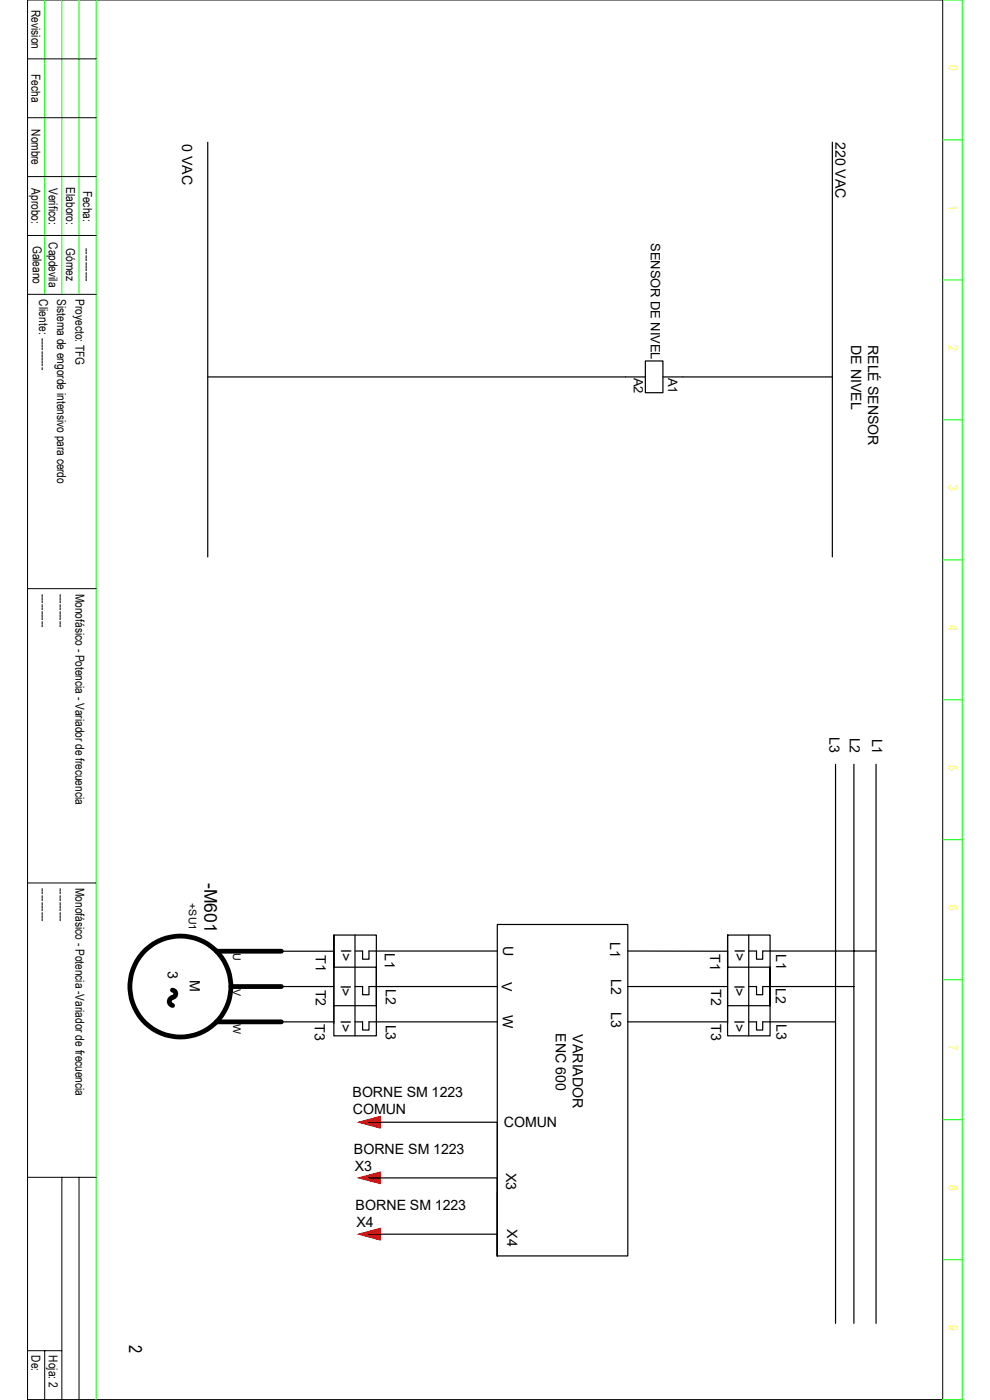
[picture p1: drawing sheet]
<svg xmlns="http://www.w3.org/2000/svg" width="210mm" height="297mm" viewBox="0 0 210 297" stroke-linecap="round" stroke-linejoin="round" font-family="sans-serif">
<g fill="none" stroke="#000" stroke-width=".21">
<path d="M5.8 0h194.2v296.9h-194.2zM5.8 12.5h14.6M5.8 25h14.6M5.8 37.5h14.6M5.8 50h14.6M20.4 62.4h-14.6v2.1M5.8 124.9h14.6M5.8 187.3h14.6M5.8 249.8h14.6M13.1 249.8v47.1M16.8 249.8v47.1M5.8 286.6h7.3"/>
<path d="M9.5 286.6v10.3"/>
</g>
<g fill="none" stroke="#0f0" stroke-width=".21">
<path d="M9.5 0v62.4M13.1 0v62.4M16.8 0v62.4M20.4 0v296.9M200 0h4.1v296.9h-4.1M200 29.7h4.1M200 59.4h4.1M200 89.1h4.1M200 118.8h4.1M200 148.5h4.1M200 178.1h4.1M200 207.9h4.1"/>
<path d="M200 237.5h4.1M200 267.3h4.1"/>
</g>
<g fill="none" stroke="#000" stroke-width=".25">
<path d="M44.1 30.2v88M176.6 30.2v88M132.7 80h4.2M136.9 76.6h3.7v6.7h-3.7zM140.6 80h4.3M177.2 162.1v118.7M181.1 162.1v118.7M185.8 162.1v118.7M70.8 198.4v21.4h9v-21.4h-9v6.8h9v8.2h-9M75.3 198.4v21.4M105.5 196.1h27.7v70.3h-27.7zM154.3 198.4v21.4h9.1v-21.4h-9.1v6.8h9.1v8.2h-9.1"/>
<path d="M158.8 198.4v21.4M59.7 201.8h11.1v15.3M59.7 209.3h11.1M59.7 216.8h11.1M75.3 201.8h1.6v1.7h1.4v-1.7h1.6M75.3 209.3h1.6v1.7h1.4v-1.7h1.5M75.3 216.8h1.6v1.7h1.4v-1.7h1.5M79.8 201.8h25.7zM79.8 209.3h25.7zM79.8 216.8h25.7zM133.2 209.3h21.1M133.2 216.8h21.1"/>
<path d="M133.2 201.8h21.1v15.3M177.2 216.8h-15.4v1.7h-1.3v-1.7h-1.7M181.1 209.3h-19.3v1.7h-1.3v-1.7h-1.7M185.8 201.8h-24v1.7h-1.3v-1.7h-1.7"/>
</g>
<g fill="none" stroke="#000" stroke-width="1">
<path d="M36.6 210.1a.76 .76 0 0 1 .7 .7 .76 .76 0 0 1-.7 .8 .89 .89 0 0 0-.7 .9 .89 .89 0 0 0 .7 .8M45.9 216.8h13.8M45.9 201.8h13.8M49 209.3h10.7"/>
<circle cx="38.3" cy="209.3" r="10.7"/>
</g>
<g fill="#f00">
<path d="M75.6 249.9l5.2-1.4v2.7z"/>
<path d="M75.6 261.8l5.2-1.4v2.8z"/>
</g>
<path d="M78.2 249.9h27.3v16.5M105.5 253v13.4M78.2 261.8h27.3v4.6" fill="none" stroke="#000" stroke-width=".25"/>
<path d="M75.6 238.1l5.2-1.4v2.8z" fill="#f00"/>
<path d="M44.1 80h88.6M144.9 80h31.7M78.2 238.1h27.3v28.3" fill="none" stroke="#000" stroke-width=".25"/>
<text font-size="3.8" x="27.4" y="285.4" transform="rotate(90 27.4 285.4)">2</text>
<text font-size="3.7" x="43.3" y="187.2" transform="rotate(90 43.3 187.2)">-M601</text>
<g font-size="3">
<text x="38.7" y="30.6" transform="rotate(90 38.7 30.6)">0 VAC</text>
<text x="177.2" y="30.1" transform="rotate(90 177.2 30.1)">220 VAC</text>
<text x="180.6" y="73.2" transform="rotate(90 180.6 73.2)">DE NIVEL</text>
<text x="184.2" y="73.2" transform="rotate(90 184.2 73.2)">RELÉ SENSOR</text>
<text x="176" y="156.3" transform="rotate(90 176 156.3)">L3</text>
<text x="180.3" y="156.5" transform="rotate(90 180.3 156.5)">L2</text>
<text x="185" y="156.7" transform="rotate(90 185 156.7)">L1</text>
<text x="67" y="202.6" transform="rotate(90 67 202.6)">T1</text>
<text x="72.3" y="201.3" transform="rotate(90 72.3 201.3)">I&gt;</text>
<text x="81.7" y="202.3" transform="rotate(90 81.7 202.3)">L1</text>
<text x="106.7" y="200.8" transform="rotate(90 106.7 200.8)">U</text>
<text x="129.4" y="199.9" transform="rotate(90 129.4 199.9)">L1</text>
<text x="150.7" y="202.4" transform="rotate(90 150.7 202.4)">T1</text>
<text x="155.9" y="201.3" transform="rotate(90 155.9 201.3)">I&gt;</text>
<text x="164.6" y="202.4" transform="rotate(90 164.6 202.4)">L1</text>
<text x="35.6" y="206" transform="rotate(90 35.6 206)">3</text>
<text x="40.3" y="208" transform="rotate(90 40.3 208)">M</text>
<text x="67" y="209.9" transform="rotate(90 67 209.9)">T2</text>
<text x="72.3" y="208.9" transform="rotate(90 72.3 208.9)">I&gt;</text>
<text x="81.8" y="209.8" transform="rotate(90 81.8 209.8)">L2</text>
<text x="106.5" y="208.4" transform="rotate(90 106.5 208.4)">V</text>
<text x="129.6" y="207.8" transform="rotate(90 129.6 207.8)">L2</text>
<text x="150.8" y="209.8" transform="rotate(90 150.8 209.8)">T2</text>
<text x="155.8" y="208.9" transform="rotate(90 155.8 208.9)">I&gt;</text>
<text x="164.6" y="209.6" transform="rotate(90 164.6 209.6)">L2</text>
<text x="106.7" y="215.4" transform="rotate(90 106.7 215.4)">W</text>
<text x="129.7" y="214.8" transform="rotate(90 129.7 214.8)">L3</text>
<text x="66.8" y="217.3" transform="rotate(90 66.8 217.3)">T3</text>
<text x="72.3" y="216.4" transform="rotate(90 72.3 216.4)">I&gt;</text>
<text x="81.8" y="217.3" transform="rotate(90 81.8 217.3)">L3</text>
<text x="117.9" y="219.2" transform="rotate(90 117.9 219.2)">ENC 600</text>
<text x="121.5" y="219.5" transform="rotate(90 121.5 219.5)">VARIADOR</text>
<text x="150.9" y="217.3" transform="rotate(90 150.9 217.3)">T3</text>
<text x="155.8" y="216.4" transform="rotate(90 155.8 216.4)">I&gt;</text>
<text x="164.7" y="217.3" transform="rotate(90 164.7 217.3)">L3</text>
<text x="74.8" y="232.8">BORNE SM 1223</text>
<text x="74.8" y="236.4">COMUN</text>
<text x="106.9" y="239.1">COMUN</text>
<text x="75.1" y="244.9">BORNE SM 1223</text>
<text x="75.3" y="248.4">X3</text>
<text x="107.4" y="248.8" transform="rotate(90 107.4 248.8)">X3</text>
<text x="75.4" y="256.7">BORNE SM 1223</text>
<text x="75.6" y="260.3">X4</text>
<text x="107.6" y="260.8" transform="rotate(90 107.6 260.8)">X4</text>
</g>
<g font-size="2.8">
<text x="138.1" y="51.5" transform="rotate(90 138.1 51.5)">SENSOR DE NIVEL</text>
<text x="134.4" y="80.1" transform="rotate(90 134.4 80.1)">A2</text>
<text x="141.7" y="80.1" transform="rotate(90 141.7 80.1)">A1</text>
</g>
<g font-size="2.6">
<text x="6.7" y="2.1" transform="rotate(90 6.7 2.1)">Revision</text>
<text x="6.7" y="15.7" transform="rotate(90 6.7 15.7)">Fecha</text>
<text x="6.7" y="27.4" transform="rotate(90 6.7 27.4)">Nombre</text>
<text x="6.7" y="39.9" transform="rotate(90 6.7 39.9)">Aprobo:</text>
<text x="10.3" y="39.8" transform="rotate(90 10.3 39.8)">Verifico:</text>
<text x="14" y="39.7" transform="rotate(90 14 39.7)">Elaboro:</text>
<text x="17.7" y="40.4" transform="rotate(90 17.7 40.4)">Fecha:</text>
<text x="6.9" y="52.1" transform="rotate(90 6.9 52.1)">Galeano</text>
<text x="10.3" y="51.4" transform="rotate(90 10.3 51.4)">Capdevila</text>
<text x="14" y="52.7" transform="rotate(90 14 52.7)">Gómez</text>
<text x="17.7" y="52.6" transform="rotate(90 17.7 52.6)">----------</text>
<text x="8.3" y="63.5" transform="rotate(90 8.3 63.5)">Cliente: ----------</text>
<text x="12.1" y="63.5" transform="rotate(90 12.1 63.5)">Sistema de engorde intensivo para cerdo</text>
<text x="16" y="63.5" transform="rotate(90 16 63.5)">Proyecto: TFG</text>
<text x="8.3" y="125.9" transform="rotate(90 8.3 125.9)">----------</text>
<text x="12.1" y="125.9" transform="rotate(90 12.1 125.9)">----------</text>
<text x="16" y="125.9" transform="rotate(90 16 125.9)">Monofásico - Potencia - Variador de frecuencia</text>
<text x="8.3" y="188.4" transform="rotate(90 8.3 188.4)">----------</text>
<text x="12.1" y="188.4" transform="rotate(90 12.1 188.4)">----------</text>
<text x="16" y="188.4" transform="rotate(90 16 188.4)">Monofásico - Potencia -Variador de frecuencia</text>
<text x="6.7" y="287.6" transform="rotate(90 6.7 287.6)">De:</text>
<text x="10.3" y="287.6" transform="rotate(90 10.3 287.6)">Hoja: 2</text>
</g>
<g font-size="2.6" fill="#ff0">
<text x="201.3" y="13.8" transform="rotate(90 201.3 13.8)">0</text>
<text x="201.3" y="43.5" transform="rotate(90 201.3 43.5)">1</text>
<text x="201.3" y="73.2" transform="rotate(90 201.3 73.2)">2</text>
<text x="201.3" y="102.9" transform="rotate(90 201.3 102.9)">3</text>
<text x="201.3" y="132.6" transform="rotate(90 201.3 132.6)">4</text>
<text x="201.3" y="162.3" transform="rotate(90 201.3 162.3)">5</text>
<text x="201.3" y="192" transform="rotate(90 201.3 192)">6</text>
<text x="201.3" y="221.7" transform="rotate(90 201.3 221.7)">7</text>
<text x="201.3" y="251.4" transform="rotate(90 201.3 251.4)">8</text>
<text x="201.3" y="281.1" transform="rotate(90 201.3 281.1)">9</text>
</g>
<g font-size="2.2">
<text x="40" y="191.6" transform="rotate(90 40 191.6)">+SU1</text>
<text x="49.4" y="202.2" transform="rotate(90 49.4 202.2)">U</text>
<text x="49.4" y="209.8" transform="rotate(90 49.4 209.8)">V</text>
<text x="49.4" y="217.3" transform="rotate(90 49.4 217.3)">W</text>
</g>
</svg>
